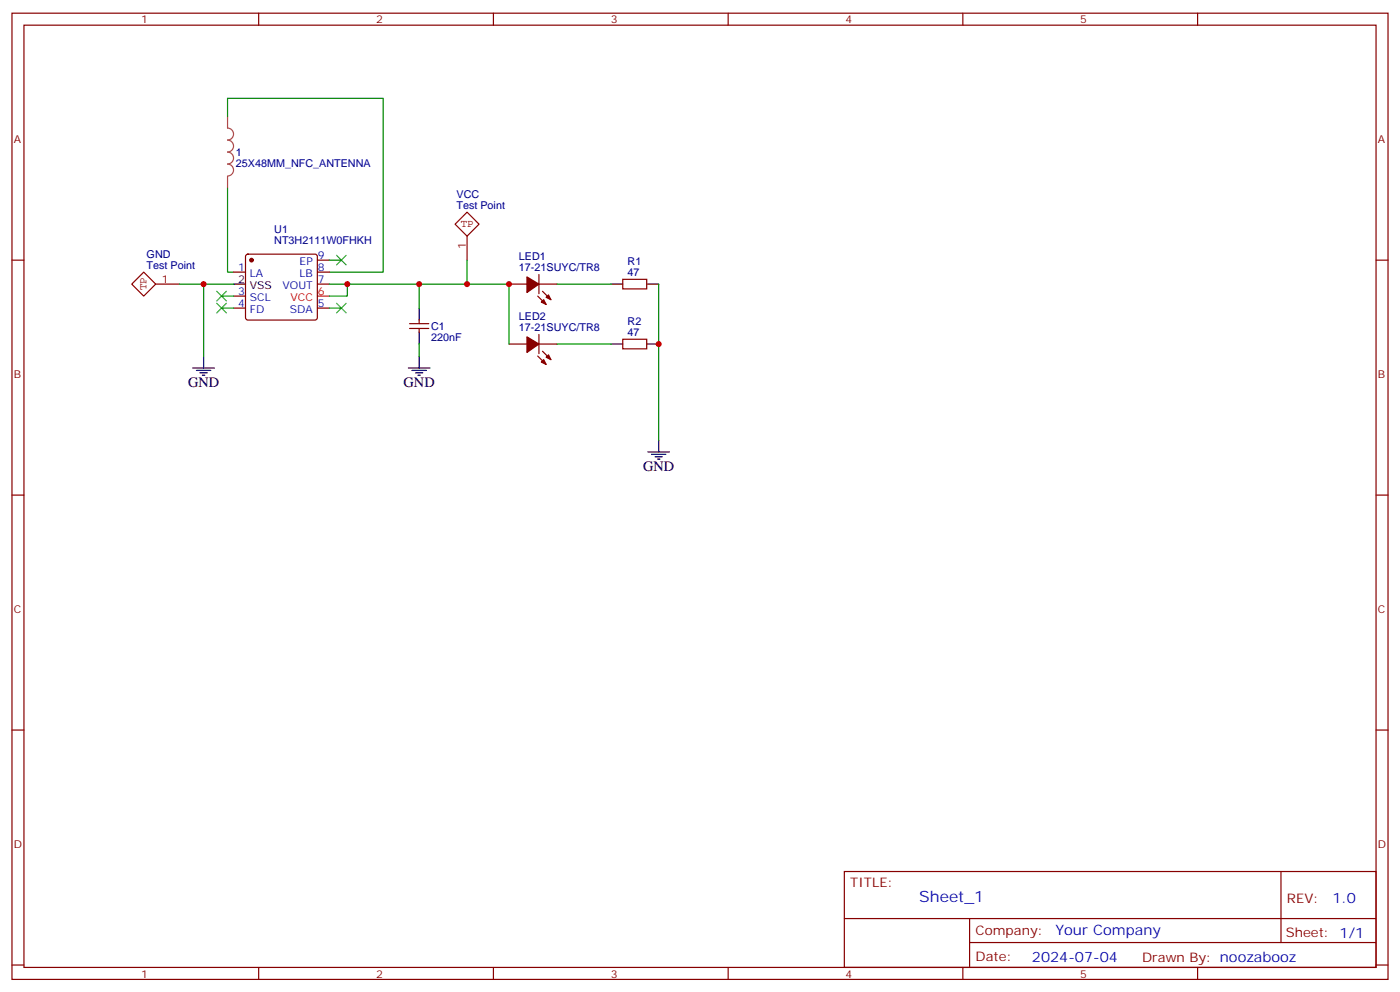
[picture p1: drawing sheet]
<svg xmlns="http://www.w3.org/2000/svg" width="412mm" height="292mm" viewBox="0 0 412 292" stroke-linecap="round" stroke-linejoin="round" font-family="sans-serif">
<g fill="none" stroke="#870000" stroke-width=".35">
<path d="M3.5 3.9h405.4v284.3h-405.4zM7.1 7.4h398.2v277.3h-398.2zM76.2 3.9v3.5M145.3 3.9v3.5M214.5 3.9v3.5M283.6 3.9v3.5M352.8 3.9v3.5M3.5 76.6h3.6M72.6 75l.4-.2h19.8l.5 .2 .2 .5v18l-.2 .5-.5 .2h-19.8l-.5-.2-.2-.5v-18zM93.5 76.6h3.5M405.3 76.6h3.6M68.8 80.1h3.5"/>
<path d="M68.8 90.7h3.5M68.8 87.1h3.5M93.5 80.1h3.5M93.5 83.6h3.5M93.5 90.7h3.5M120.6 96.7h5.7M120.6 95.2h5.7M123.5 94.2v1M123.5 96.7v1M149.9 83.6h5.3M158.4 87.1l2.5 2.5M158.7 83.6h5.3"/>
<path d="M158.7 80.8v5.6M158.7 98.4v5.7M159.8 85.7l2.5 2.5M183.4 82.2h7.1v2.8h-7.1zM183.4 99.8h7.1v2.9h-7.1zM149.9 101.2h5.3M158.4 104.8l2.5 2.4M158.7 101.2h5.3M159.8 103.4l2.5 2.4M3.5 145.7h3.6M405.3 145.7h3.6M3.5 214.8h3.6"/>
<path d="M405.3 214.8h3.6M248.7 256.5h156.6v28.2h-156.6zM377.3 256.5v20.9M248.7 270.3h156.5M285.6 277.4h119.6M285.6 270.3v14.1M3.5 284h3.6M76.2 284.7v3.5M145.3 284.7v3.5M214.5 284.7v3.5M283.6 284.7v3.5M352.8 284.7v3.5"/>
<path d="M405.3 284h3.6"/>
</g>
<g fill="none" stroke="#000" stroke-width=".35">
<path d="M68.8 83.6h3.5M123.5 90.7v3.5M123.5 97.7v3.5M179.9 83.6h3.5M190.5 83.6h3.5M56.8 108.3h6.3M57.9 109h4.2M58.9 109.7h2.1M59.6 110.4h.7M60 104.8v3.5M120.3 108.3h6.3M121.4 109h4.2"/>
<path d="M122.4 109.7h2.1M123.1 110.4h.7M123.5 104.8v3.5M179.9 101.2h3.5M190.5 101.2h3.5M190.9 133h6.3M191.9 133.7h4.2M193 134.4h2.1M193.7 135.1h.7M194 129.5v3.5"/>
</g>
<path d="M67 34.2v3.5a1.76 1.76 0 0 1 1.8 1.8 1.76 1.76 0 0 1-1.8 1.7 1.76 1.76 0 0 1 1.8 1.8 1.76 1.76 0 0 1-1.8 1.7 1.76 1.76 0 0 1 1.8 1.8 1.76 1.76 0 0 1-1.8 1.8 1.76 1.76 0 0 1 1.8 1.7 1.76 1.76 0 0 1-1.8 1.8M67 51.9v3.5" fill="none" stroke="#a64a4a" stroke-width=".35"/>
<g fill="none" stroke="#008700" stroke-width=".35">
<path d="M67 34.2v-5.3h45.9v51.2h-15.9M67 55.4v24.7h1.8M97 76.6h3.5M137.6 76.6v7M52.9 83.6h7.1M65.3 87.1h3.5M65.3 90.7h3.5M68.8 83.6h-8.8v21.2M97 83.6h52.9v17.6M97 90.7h3.5M102.3 83.6v3.5h-5.3M123.5 83.6v7.1"/>
<path d="M164 83.6h15.9M194 83.6v45.9M123.5 101.2v3.6M164 101.2h15.9"/>
</g>
<path d="M93.5 87.1h3.5" fill="none" stroke="#f00" stroke-width=".35"/>
<g fill="#870000" stroke="#870000" stroke-width=".35">
<path d="M160.9 105.1l.7-.7 .7 1.4z"/>
<path d="M159.5 106.5l.7-.7 .7 1.4z"/>
<path d="M155.2 99.1l3.5 2.1-3.5 2.5z"/>
<path d="M160.9 87.5l.7-.7 .7 1.4z"/>
<path d="M160.2 88.2l.7 1.4-1.4-.7z"/>
<path d="M155.2 81.5l3.5 2.1-3.5 2.5z"/>
<circle cx="74.1" cy="76.6" r=".53"/>
</g>
<path d="M99.1 75.1l2.9 2.9M102 75.1l-2.9 2.9M63.9 89.3l2.8 2.8M63.9 85.7l2.8 2.8M66.7 89.3l-2.8 2.8M66.7 85.7l-2.8 2.8M99.1 89.3l2.9 2.8M102 89.3l-2.9 2.8" fill="none" stroke="#3c3" stroke-width=".35"/>
<path d="M134.1 66l3.5-3.6 3.5 3.6-3.5 3.5zM137.6 69.5v7.1M38.8 83.6l3.5-3.5 3.6 3.5-3.6 3.5zM45.9 83.6h7" fill="none" stroke="#900" stroke-width=".35"/>
<g fill="#c00">
<circle cx="194" cy="101.2" r=".88"/>
<circle cx="149.9" cy="83.6" r=".88"/>
<circle cx="123.5" cy="83.6" r=".88"/>
<circle cx="102.3" cy="83.6" r=".88"/>
<circle cx="137.6" cy="83.6" r=".88"/>
<circle cx="60" cy="83.6" r=".88"/>
</g>
<text font-size="4.6" fill="#00f" x="270.8" y="265.5">Sheet_1</text>
<g font-size="4.2">
<text x="55.4" y="113.9">GND</text>
<text x="118.9" y="113.9">GND</text>
<text x="189.4" y="138.6">GND</text>
</g>
<g font-size="4.2" fill="#00f">
<text x="392.5" y="265.7">1.0</text>
<text x="310.9" y="275.3">Your Company</text>
<text x="304" y="283.1">2024-07-04</text>
</g>
<g font-size="3.9" fill="#800">
<text x="250.5" y="261.1">TITLE:</text>
<text x="379.1" y="265.7">REV:</text>
<text x="287.4" y="275.3">Company:</text>
<text x="378.7" y="275.9">Sheet: 1/1</text>
<text x="287.4" y="282.9">Date:</text>
<text x="336.4" y="283">Drawn By: noozabooz</text>
</g>
<g font-size="3.2" fill="#800">
<text x="41.6" y="6.9">1</text>
<text x="110.8" y="6.9">2</text>
<text x="179.9" y="6.9">3</text>
<text x="249.1" y="6.9">4</text>
<text x="318.2" y="6.9">5</text>
<text x="4.1" y="42">A</text>
<text x="405.9" y="42">A</text>
<text x="4.1" y="111.1">B</text>
<text x="405.9" y="111.1">B</text>
<text x="4.1" y="180.3">C</text>
<text x="405.9" y="180.3">C</text>
<text x="4.1" y="249.4">D</text>
<text x="405.9" y="249.4">D</text>
<text x="41.6" y="287.7">1</text>
<text x="110.8" y="287.7">2</text>
<text x="179.9" y="287.7">3</text>
<text x="249.1" y="287.7">4</text>
<text x="318.2" y="287.7">5</text>
</g>
<g font-size="3.2" fill="#000080">
<text x="69.5" y="45.9">1</text>
<text x="69.5" y="49.1">25X48MM_NFC_ANTENNA</text>
<text x="134.5" y="58.2">VCC</text>
<text x="134.5" y="61.4">Test Point</text>
<text x="80.8" y="71.8">NT3H2111W0FHKH</text>
<text x="80.8" y="68.6">U1</text>
<text x="43.2" y="75.9">GND</text>
<text x="152.9" y="76.6">LED1</text>
<text x="43.2" y="79">Test Point</text>
<text x="152.9" y="79.7">17-21SUYC/TR8</text>
<text x="184.9" y="81.1">47</text>
<text x="184.9" y="78">R1</text>
<text x="152.9" y="94.2">LED2</text>
<text x="184.9" y="95.7">R2</text>
<text x="127" y="100.3">220nF</text>
<text x="127" y="97.1">C1</text>
<text x="152.9" y="97.4">17-21SUYC/TR8</text>
<text x="184.9" y="98.8">47</text>
</g>
<g font-size="3.2" fill="#900">
<text x="135.7" y="66.8">TP</text>
<text x="137.2" y="73.3" transform="rotate(-90 137.2 73.3)">1</text>
<text x="47.6" y="83.3">1</text>
<text x="43.1" y="85.4" transform="rotate(-90 43.1 85.4)">TP</text>
</g>
<g font-size="3.2" fill="#00f">
<text x="88.3" y="78">EP</text>
<text x="93.7" y="76.2">9</text>
<text x="70.1" y="79.7">1</text>
<text x="73.6" y="81.5">LA</text>
<text x="88.2" y="81.5">LB</text>
<text x="93.7" y="79.7">8</text>
<text x="93.7" y="83.3">7</text>
<text x="70.1" y="86.8">3</text>
<text x="73.6" y="88.5">SCL</text>
<text x="83.2" y="85">VOUT</text>
<text x="70.1" y="90.3">4</text>
<text x="73.6" y="92.1">FD</text>
<text x="85.4" y="92.1">SDA</text>
<text x="93.7" y="90.3">5</text>
</g>
<g font-size="3.2">
<text x="70.1" y="83.3">2</text>
<text x="73.6" y="85">VSS</text>
</g>
<g font-size="3.2" fill="#f00">
<text x="85.6" y="88.5">VCC</text>
<text x="93.7" y="86.8">6</text>
</g>
</svg>
